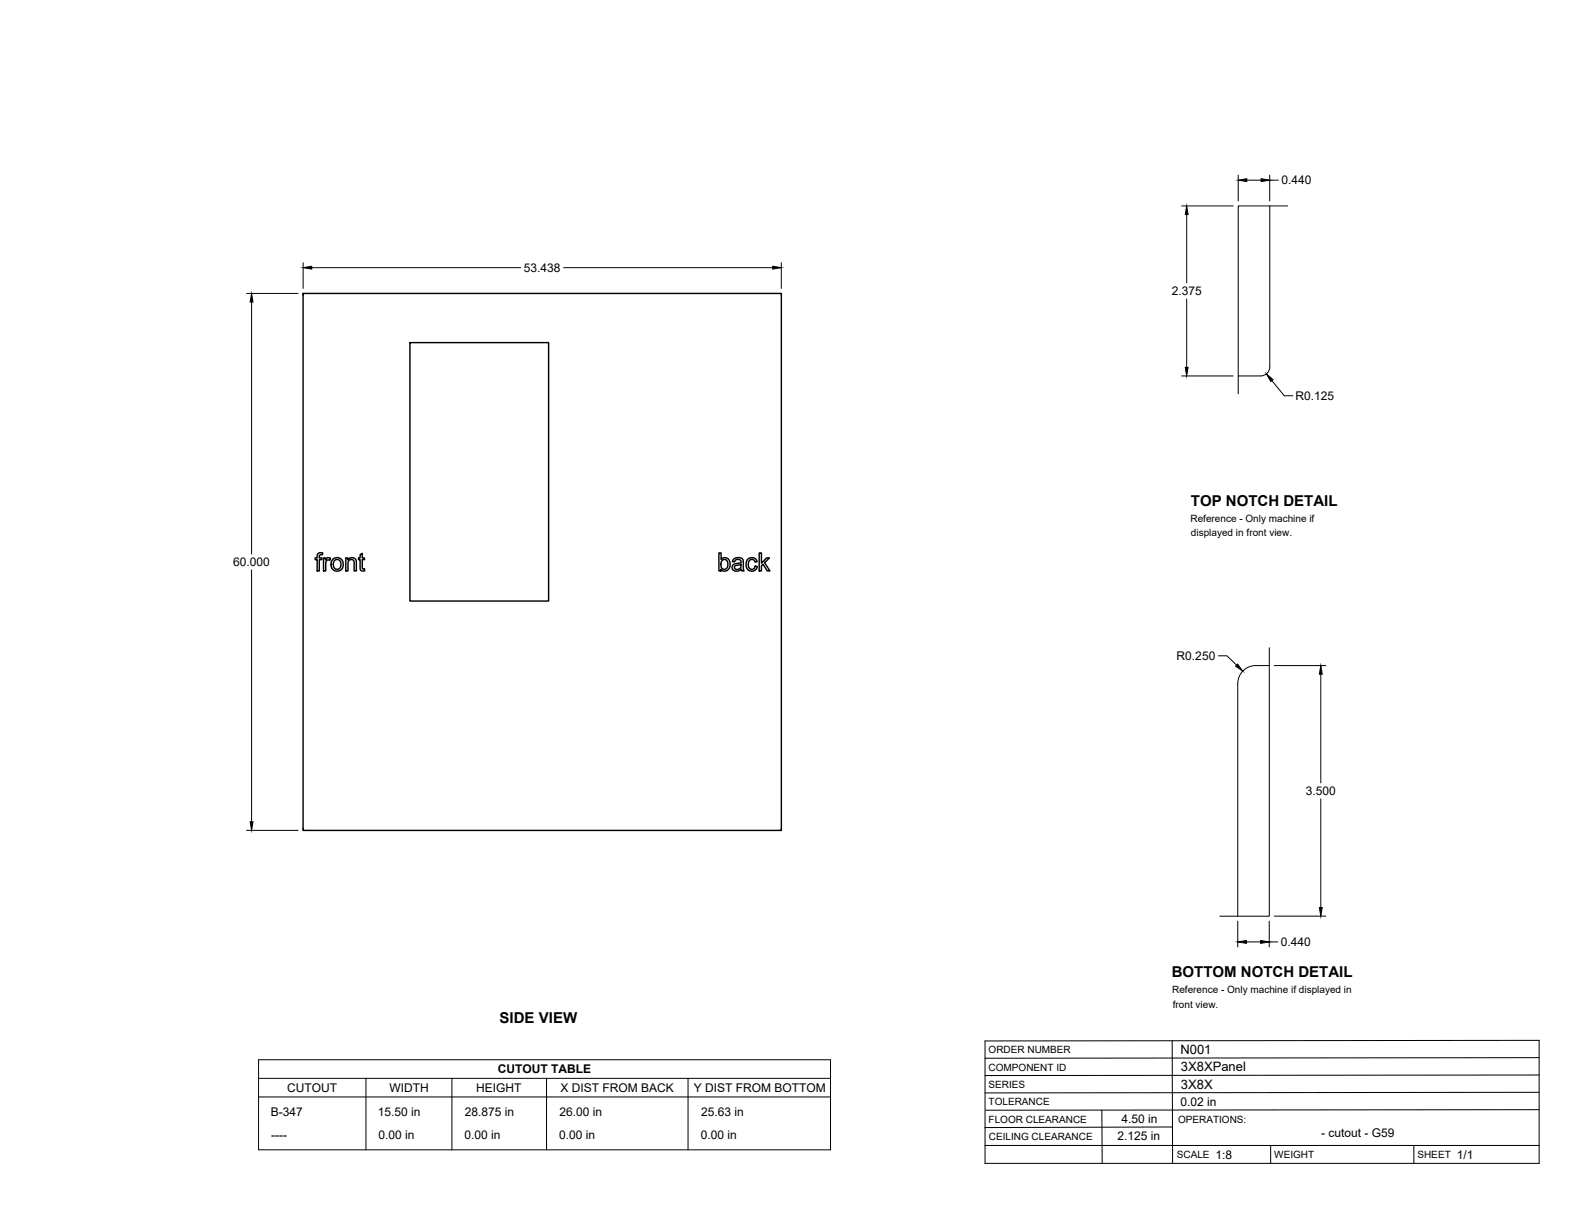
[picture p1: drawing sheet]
<svg xmlns="http://www.w3.org/2000/svg" width="559mm" height="432mm" viewBox="0 0 559 432" stroke-linecap="round" stroke-linejoin="round" font-family="sans-serif">
<!-- layer: Visible -->
<g fill="none" stroke="#000" stroke-width=".51">
<path d="M107.5 104.1h169.7v190.5h-169.7zM145.4 121.6h49.2v91.7h-49.2zM112.8 196.5l.7-.4 1 .1-.1 .7a.73 .73 0 0 0-.8-.1 .73 .73 0 0 0-.3 .7v.5h.9v.6h-.9v4h-.8v-4h-.7v-.6h.7zM114.8 198h.7v.6a1.12 1.12 0 0 1 1.8-.5l-.3 .7-.5-.1a1.1 1.1 0 0 0-.9 1.5v2.4h-.8zM118.2 198.4l.9-.5a2.33 2.33 0 0 1 2.6 2.9 2.33 2.33 0 0 1-3.7 1.2l-.5-1.3a2.56 2.56 0 0 1 .7-2.3zM118.6 198.9l1.3-.4 .9 .8 .1 1.4-.6 1.1-1 .2-.9-.7-.1-1.2zM122.7 198h.7v.6a1.65 1.65 0 0 1 2-.7 1.65 1.65 0 0 1 1 1.8v2.9h-.8l-.1-3.7-.8-.4-.9 .3-.3 .9v2.9h-.8zM127.8 196.8l.7-.5v1.7h.8v.6h-.8l.1 3.1 .7 .2 .1 .6-.6 .1a1.02 1.02 0 0 1-1-1.4v-2.6h-.6v-.6h.6zM255.1 196.2h.7v2.3a1.92 1.92 0 0 1 2.4-.3 1.92 1.92 0 0 1 .8 2.2l-.3 1.2a1.74 1.74 0 0 1-2.9 .4v.6h-.7zM256.3 198.8l.9-.3 .7 .4 .4 1.2-.3 1.2a1.2 1.2 0 0 1-1.5 .6 1.2 1.2 0 0 1-.7-1.4l.1-1zM260.2 198.5l.7-.5 1-.2 1.5 .5 .6 4.3h-.9l-.1-.6a1.76 1.76 0 0 1-1.9 .7 1.76 1.76 0 0 1-1.3-1.6l.6-.9 1.7-.4a.68 .68 0 0 0 .8-.6 .68 .68 0 0 0-.8-.7 1.11 1.11 0 0 0-1.5 .9l-.7-.1zM265.2 198.5a1.95 1.95 0 0 1 2-.7 1.95 1.95 0 0 1 1.4 1.5l-.7 .1a1.26 1.26 0 0 0-1.7-.8 1.26 1.26 0 0 0-.7 1.7l.2 1.1 .6 .5a1.14 1.14 0 0 0 1.6-1l.8 .1-.3 .9a2.06 2.06 0 0 1-2.5 .6 2.06 2.06 0 0 1-1.2-2.2z"/>
<path d="M269.4 196.2h.8v3.6l1.8-1.8h1l-1.7 1.7 1.9 2.9h-1l-1.5-2.4-.5 .5v1.9h-.8zM260.7 200.9l1.4-.4a.42 .42 0 0 1 .6-.2 .42 .42 0 0 1 .2 .5 1.22 1.22 0 0 1-1 1.2 1.22 1.22 0 0 1-1.3-.8z"/>
</g>
<!-- layer: Reference -->
<path d="M450.5 73.1v57.1a3.2 3.2 0 0 1-3.2 3.2h-8M456.9 73.1h-17.6v66.6M108.3 104.1h-.8v.8M276.4 104.1h.8v.8M450.3 236.2a12.8 12.8 0 0 0-7.7 .6 6.4 6.4 0 0 0-3.4 5.7l-.1 82.6M450.3 229.8v95.3h-17.5M107.5 293.8v.8h.8M277.2 293.8v.8h-.8" fill="none" stroke="#000" stroke-width=".35"/>
<!-- layer: Titleblock -->
<path d="M349.5 369.3l196.6-.2v43.7h-196.6zM415.9 369.3l.1 43.5M546.1 375.3l-196.6 .2M390.9 393.9l.2 18.9M416 399.9l-66.5 .2M546.1 393.7l-196.3 .2M546.1 387.6l-196.6 .2M546.1 381.4l-196.6 .2M349.5 406.4h196.6M450.8 406.4v6.4M501.6 406.4v6.4" fill="none" stroke="#000" stroke-width=".36"/>
<!-- layer: Custom Tables -->
<path d="M91.7 376h203v32h-203zM91.7 382.6h203M91.7 389.2h203M129.8 382.6v25.4M160.3 382.6v25.4M193.9 382.6v25.4M244.1 382.6v25.4" fill="none" stroke="#000" stroke-width=".35"/>
<!-- layer: FD_Dimensions -->
<g fill="none" stroke="#000" stroke-width=".35">
<path d="M419.2 73.1h18.3M421 76.1v24.3M439.3 62.1v9.2M442.4 63.9h5M450.5 62.1v9.2M450.5 63.9h3M107.5 93.2v9.1M110.6 95h74.2M200 95h74.2M277.2 93.2v9.1M87.5 104.1h18.3M89.3 107.2v89.4"/>
<path d="M421 106.1v24.2M419.2 133.4h18.3M451.3 135l4.4 5.4h3M89.3 202.2v89.4M432.3 232.7h3l3.4 3.3M452.1 236.2h18.3M468.6 239.2v38.6M87.5 294.6h18.3M468.6 283.4v38.6M439.1 326.8v9.2M442.2 334.2h5.1M450.3 326.8v9.2"/>
<path d="M450.3 334.2h3.1M452.1 325.1h18.3"/>
</g>
<g fill="#000" stroke="#000" stroke-width=".35">
<path d="M421 73.1l.5 3h-1zM439.3 63.9l3.1-.5v1zM447.4 63.4l3.1 .5-3.1 .5zM107.5 95l3.1-.5v1zM274.2 94.5l3 .5-3 .5zM89.3 104.1l.5 3.1h-1zM420.5 130.3h1l-.5 3.1zM449.3 132.7l2.4 2-.8 .7zM439.1 235.6l1.8 2.5-2.5-1.8zM468.6 236.2l.5 3h-1zM88.8 291.6h1l-.5 3zM439.1 334.2l3.1-.5v1z"/>
<path d="M447.3 333.7l3 .5-3 .5zM468.1 322h1l-.5 3.1z"/>
</g>
<g font-size="5.3">
<text x="422.6" y="179.5">TOP NOTCH DETAIL</text>
<text x="415.8" y="346.8">BOTTOM NOTCH DETAIL</text>
<text x="177.3" y="363.1">SIDE VIEW</text>
</g>
<g font-size="4.6">
<text x="418.8" y="373.8">N001</text>
<text x="419" y="380.1">3X8XPanel</text>
<text x="419" y="386.2">3X8X</text>
</g>
<g font-size="4.3">
<text x="454.6" y="65.4">0.440</text>
<text x="185.9" y="96.5">53.438</text>
<text x="415.7" y="104.7">2.375</text>
<text x="459.6" y="141.9">R0.125</text>
<text x="82.8" y="200.9">60.000</text>
<text x="417.5" y="234.2">R0.250</text>
<text x="463.3" y="282.1">3.500</text>
<text x="454.5" y="335.7">0.440</text>
<text x="176.6" y="380.8">CUTOUT TABLE</text>
<text x="101.9" y="387.4">CUTOUT</text>
<text x="138.2" y="387.4">WIDTH</text>
<text x="169" y="387.4">HEIGHT</text>
<text x="198.9" y="387.4">X DIST FROM BACK</text>
<text x="246.1" y="387.4">Y DIST FROM BOTTOM</text>
<text x="418.8" y="392.4">0.02 in</text>
<text x="96.1" y="396.1">B-347</text>
<text x="134.1" y="396.1">15.50 in</text>
<text x="164.9" y="396.1">28.875 in</text>
<text x="198.5" y="396.1">26.00 in</text>
<text x="248.7" y="396.1">25.63 in</text>
<text x="397.9" y="398.3">4.50 in</text>
<text x="96.2" y="404">----</text>
<text x="134.3" y="404">0.00 in</text>
<text x="164.8" y="404">0.00 in</text>
<text x="198.4" y="404">0.00 in</text>
<text x="248.6" y="404">0.00 in</text>
<text x="396.5" y="404.3">2.125 in</text>
<text x="468.8" y="403.3">- cutout - G59</text>
<text x="431.3" y="411.1">1:8</text>
<text x="516.9" y="411.1">1/1</text>
</g>
<g font-size="3.5">
<text x="422.4" y="185">Reference - Only machine if</text>
<text x="422.6" y="190.2">displayed in front view.</text>
<text x="415.9" y="352.4">Reference - Only machine if displayed in</text>
<text x="416.1" y="357.5">front view.</text>
<text x="350.8" y="373.6">ORDER NUMBER</text>
<text x="350.8" y="379.9">COMPONENT ID</text>
<text x="350.8" y="386.1">SERIES</text>
<text x="350.8" y="392.2">TOLERANCE</text>
<text x="350.8" y="398.4">FLOOR CLEARANCE</text>
<text x="418" y="398.4">OPERATIONS:</text>
<text x="350.8" y="404.4">CEILING CLEARANCE</text>
<text x="417.5" y="410.9">SCALE</text>
<text x="452.1" y="410.9">WEIGHT</text>
<text x="502.9" y="410.9">SHEET</text>
</g>
</svg>
